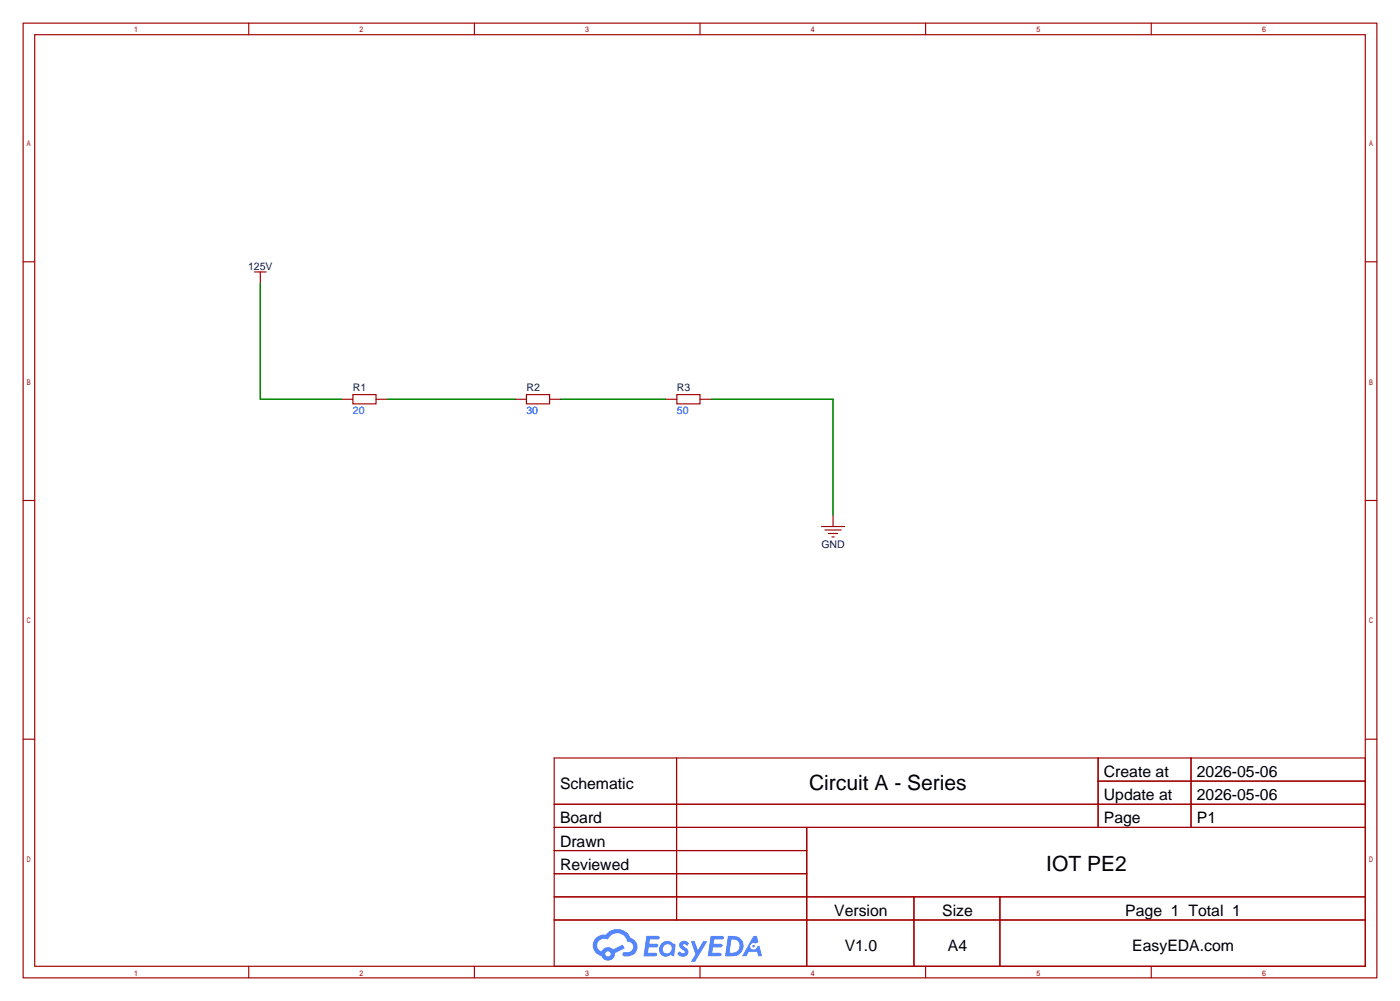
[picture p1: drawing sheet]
<svg xmlns="http://www.w3.org/2000/svg" width="307mm" height="220mm" viewBox="0 0 307 220" stroke-linecap="round" stroke-linejoin="round" font-family="sans-serif">
<g fill="none" stroke="#a10000" stroke-width=".25">
<path d="M5.1 5.1h297.2v209.5h-297.2zM7.6 7.6h292.1v204.5h-292.1zM54.6 5.1v2.5M104.1 5.1v2.5M153.7 5.1v2.5M203.2 5.1v2.5M252.7 5.1v2.5M5.1 57.5h2.5M299.7 57.5h2.6M5.1 109.9h2.5M299.7 109.9h2.6M5.1 162.2h2.5"/>
<path d="M121.7 166.4h178v45.7h-178zM121.7 176.5h178M148.5 166.4v35.5M241.1 166.4v15.2M241.1 171.4h58.6M261.5 166.4v15.2M299.7 162.2h2.6M121.7 181.6h178M121.7 186.7h55.4M121.7 196.8h178M121.7 191.8h55.4M177.1 181.6v30.5"/>
<path d="M200.6 196.8v15.3M219.5 196.8v15.3M54.6 212.1v2.5M104.1 212.1v2.5M121.7 201.9h178M153.7 212.1v2.5M203.2 212.1v2.5M252.7 212.1v2.5"/>
</g>
<g fill="#5487ff">
<path d="M149.4 206.8a1.3 1.3 0 0 1 1.8 .3l-.4 .6a.54 .54 0 0 0-.9-.3l.2 .3a1.28 1.28 0 0 1 .7 2 1.53 1.53 0 0 1-2.1-.3l.5-.6 .8 .4a.31 .31 0 0 0 .3-.2 .31 .31 0 0 0-.3-.4 1.12 1.12 0 0 1-.6-1.8z"/>
<path d="M151.7 206.6h.8l.7 2 1.2-2h.9l-2.7 4.5h-.9l1-1.6z"/>
<path d="M141.9 205.4h2.3a.46 .46 0 0 1 .5 .1 .46 .46 0 0 1 .1 .5l-.4 .2h-1.7l-.2 .9h1.7a.4 .4 0 0 1 .3 .5 .4 .4 0 0 1-.4 .3h-1.7l-.1 1.2h1.3a.46 .46 0 0 1 .5 .1 .46 .46 0 0 1 .1 .5l-.3 .2h-2.6z"/>
<path d="M156 205.4h2.3a.47 .47 0 0 1 .5 .1 .47 .47 0 0 1 .1 .5l-.4 .2h-1.7l-.1 .9h1.6a.4 .4 0 0 1 .3 .5 .4 .4 0 0 1-.4 .3h-1.7l-.1 1.2h1.3a.46 .46 0 0 1 .5 .1 .46 .46 0 0 1 .2 .5l-.4 .2h-2.6z"/>
<path d="M165.4 205.4h.7l.4 1.4-.6 .3a.75 .75 0 0 0-1.2 .3 .75 .75 0 0 0 .5 1.1 .75 .75 0 0 0 1-.7l.5-.3 .6 2.4h-.8l-.3-1h-1.8l-.6 1h-.9z"/>
<path d="M159.8 205.4l-.6 4.5h1.4a2.27 2.27 0 0 0 2.6-2.3 2.27 2.27 0 0 0-2.7-2.2zM160.6 206.2a1.5 1.5 0 0 1 1.8 1.5 1.5 1.5 0 0 1-2 1.4h-.2z"/>
<path d="M145.2 207.1a1.6 1.6 0 0 0-.3 2.2 1.6 1.6 0 0 0 2.3 .2l.8 .4 .3-2.5-.2-.2-.4-.1a1.58 1.58 0 0 0-2.5 0zM145.8 207.6a.98 .98 0 0 1 1.6 .4 .98 .98 0 0 1-1 1.3 .94 .94 0 0 1-.9-.7 .94 .94 0 0 1 .3-1z"/>
<path d="M130.9 205.8a2.37 2.37 0 0 0 1.1 4 1.54 1.54 0 0 0 1.8 1 1.54 1.54 0 0 0 1.2-1.6l2.2-1.1-.5-.7-2.1 1a1.57 1.57 0 0 0-2.6 .5 1.5 1.5 0 0 1-.7-2.1 1.5 1.5 0 0 1 2.2-.5 2.23 2.23 0 0 1 2.2-1.5 2.23 2.23 0 0 1 2 1.9 1.16 1.16 0 0 1 1.3 1.1 1.16 1.16 0 0 1-1.1 1.2h-.7a.47 .47 0 0 0-.6 .4 .47 .47 0 0 0 .5 .5 2.17 2.17 0 0 0 2.5-.9 2.17 2.17 0 0 0-.4-2.7l-.8-.4a3.2 3.2 0 0 0-5.4-.8l-1.1 .1zM132.9 209.4a.6 .6 0 0 1 1.2 0 .6 .6 0 0 1-1.2 0z"/>
<circle cx="165.4" cy="207.7" r=".28"/>
</g>
<g fill="none" stroke="#a10000" stroke-width=".25">
<path d="M55.9 59.7h2.5M57.1 59.7v2.5M74.9 87.6h2.6M77.5 86.6h5v2h-5zM82.5 87.6h2.6M113 87.6h2.6M115.6 86.6h5v2h-5zM120.6 87.6h2.6M146 87.6h2.6M148.6 86.6h5.1v2h-5.1zM153.7 87.6h2.5M180.3 115.6h5.1"/>
<path d="M181.1 116.3h3.6M181.9 117.1h2M182.6 117.9h.5M182.9 113v2.6"/>
</g>
<path d="M57.1 62.2v25.4h17.8M85.1 87.6h27.9M123.2 87.6h22.8M156.2 87.6h26.7v25.4" fill="none" stroke="#008700" stroke-width=".25"/>
<g font-size="4.6">
<text x="177.6" y="173.5">Circuit A - Series</text>
<text x="229.7" y="191.3">IOT PE2</text>
</g>
<g font-size="3.5">
<text x="122.9" y="173.1">Schematic</text>
<text x="242.3" y="170.6">Create at</text>
<text x="262.7" y="170.6">2026-05-06</text>
<text x="242.3" y="175.7">Update at</text>
<text x="262.7" y="175.7">2026-05-06</text>
<text x="122.9" y="180.7">Board</text>
<text x="122.9" y="185.8">Drawn</text>
<text x="242.3" y="180.7">Page</text>
<text x="262.7" y="180.7">P1</text>
<text x="122.9" y="190.9">Reviewed</text>
<text x="183.1" y="201.1">Version</text>
<text x="206.8" y="201.1">Size</text>
<text x="247" y="201.1">Page 1 Total 1</text>
<text x="185.4" y="208.7">V1.0</text>
<text x="208.1" y="208.7">A4</text>
<text x="248.6" y="208.7">EasyEDA.com</text>
</g>
<g font-size="2.3" fill="#000080">
<text x="54.5" y="59.2">125V</text>
<text x="77.5" y="85.9">R1</text>
<text x="115.6" y="85.9">R2</text>
<text x="148.6" y="85.9">R3</text>
<text x="180.3" y="120.2">GND</text>
</g>
<g font-size="2.3" fill="#00f">
<text x="77.5" y="91">20</text>
<text x="115.6" y="91">30</text>
<text x="148.6" y="91">50</text>
</g>
</svg>
